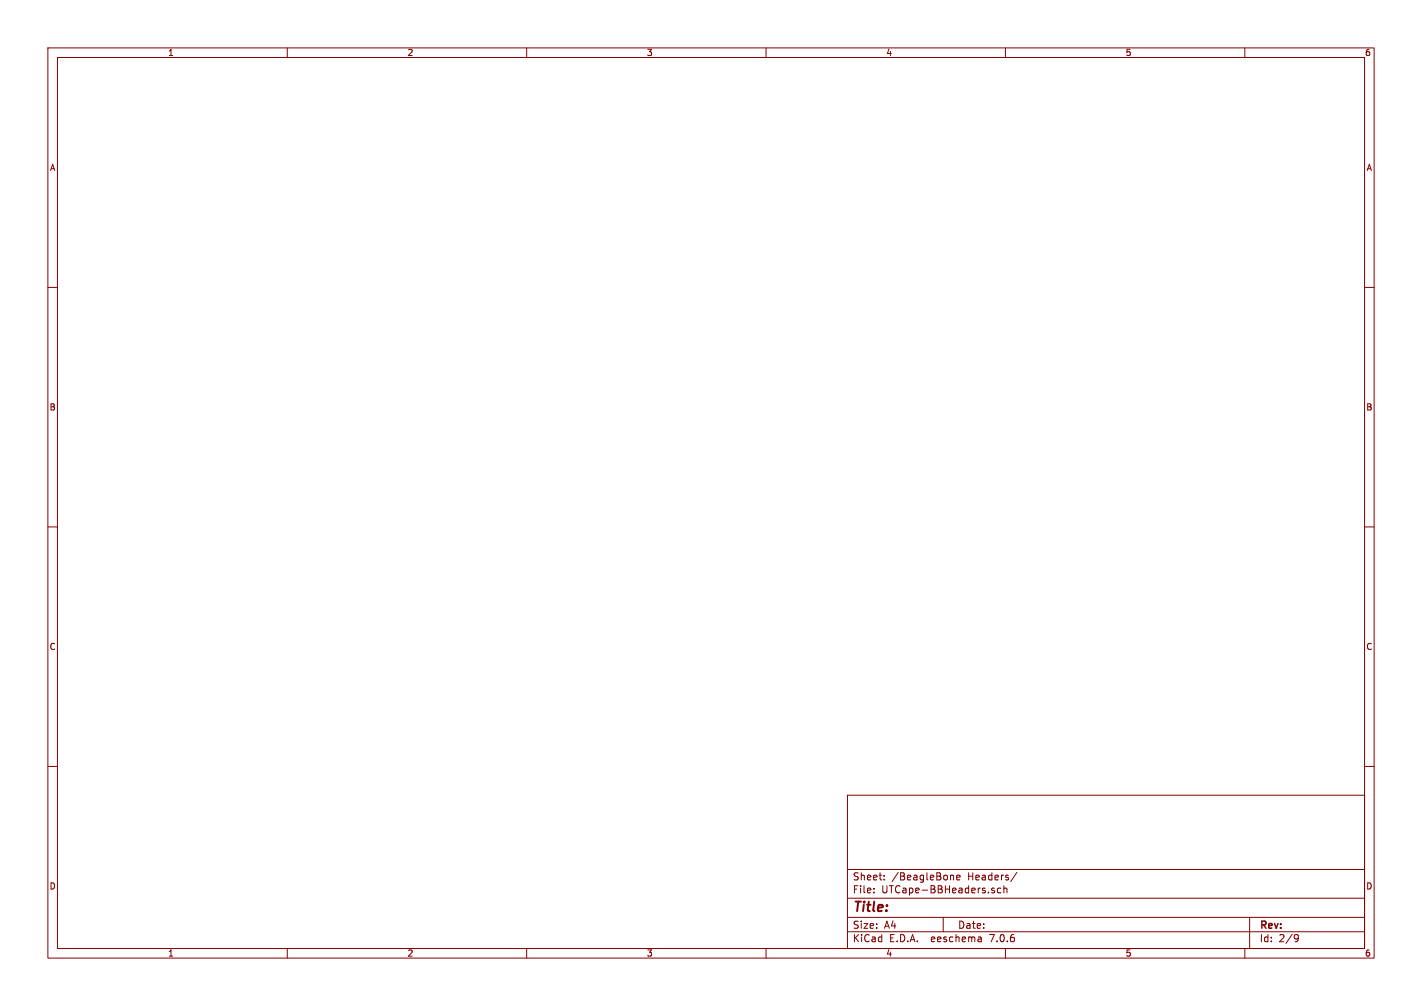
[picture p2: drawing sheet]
<svg xmlns="http://www.w3.org/2000/svg" width="297mm" height="210mm" viewBox="0 0 297 210" stroke-linecap="round" stroke-linejoin="round" font-family="sans-serif">
<g fill="none" stroke="#840000" stroke-width=".21">
<path d="M10 10h277v190h-277zM12 12h273v186h-273zM60 10v2M110 10v2M160 10v2M210 10v2M260 10v2M10 60h2M285 60h2M10 110h2M285 110h2M10 160h2"/>
<path d="M285 160h2M177 166h108v32h-108zM60 198v2M110 198v2M160 198v2M177 194.5h108M177 191.5h108M177 187.5h108M177 181.5h108M182.5 186.3v.1M182.5 185.5v.1M184.7 183.6v.1"/>
<path d="M184.7 182.8v.1M197 191.5v3M198.7 182.7l.5 .2v.8M199.8 183.2l.7-.1v-.3l-.5-.1-.2 .2 .1 .7h.6M204.9 195.7l.1 .9M205 196.5l-.2 .1M205 196h-.2M207.5 185.9l.2 .2-.2 .3M207.5 185.4l.2 .1M209 185.5l-.4-.1-.3 .3 .2 .6h.5M209.7 185.5l.2-.1 .3 .1 .1 .9M209.7 184.9v1.5"/>
<path d="M210 198v2M212.4 182.1l-1.3 2M260 198v2M261 191.5v6.5M270.6 195.1l.5 .1a.99 .99 0 0 1-.4 1.4h-.2M271.2 195.7l-.3 .3h-.3"/>
</g>
<text font-size="2.8" fill="#840000" x="178" y="190.9">Title:</text>
<g font-size="2.1" fill="#840000">
<text x="178" y="184">Sheet:</text>
<text x="186.2" y="184">/BeagleBone</text>
<text x="202.2" y="184">Headers/</text>
<text x="178" y="186.7">File:</text>
<text x="184.1" y="186.7">UTCape-BBHeaders.sch</text>
<text x="178" y="196.9">KiCad</text>
<text x="178" y="194.1">Size:</text>
<text x="184.7" y="194.1">A4</text>
<text x="185.7" y="196.9">E.D.A.</text>
<text x="194.6" y="196.9">eeschema</text>
<text x="200" y="194.1">Date:</text>
<text x="207" y="196.9">7.0.6</text>
<text x="263" y="194.3">Rev:</text>
<text x="263" y="196.9">Id:</text>
<text x="267.1" y="196.9">2/9</text>
</g>
<g font-size="1.8" fill="#840000">
<text x="35" y="11.9">1</text>
<text x="85" y="11.9">2</text>
<text x="135" y="11.9">3</text>
<text x="185" y="11.9">4</text>
<text x="235" y="11.9">5</text>
<text x="285" y="11.9">6</text>
<text x="10.3" y="35.9">A</text>
<text x="285.3" y="35.9">A</text>
<text x="10.3" y="85.9">B</text>
<text x="285.3" y="85.9">B</text>
<text x="10.3" y="135.9">C</text>
<text x="285.3" y="135.9">C</text>
<text x="10.3" y="185.9">D</text>
<text x="285.3" y="185.9">D</text>
<text x="35" y="199.9">1</text>
<text x="85" y="199.9">2</text>
<text x="135" y="199.9">3</text>
<text x="185" y="199.9">4</text>
<text x="235" y="199.9">5</text>
<text x="285" y="199.9">6</text>
</g>
</svg>
